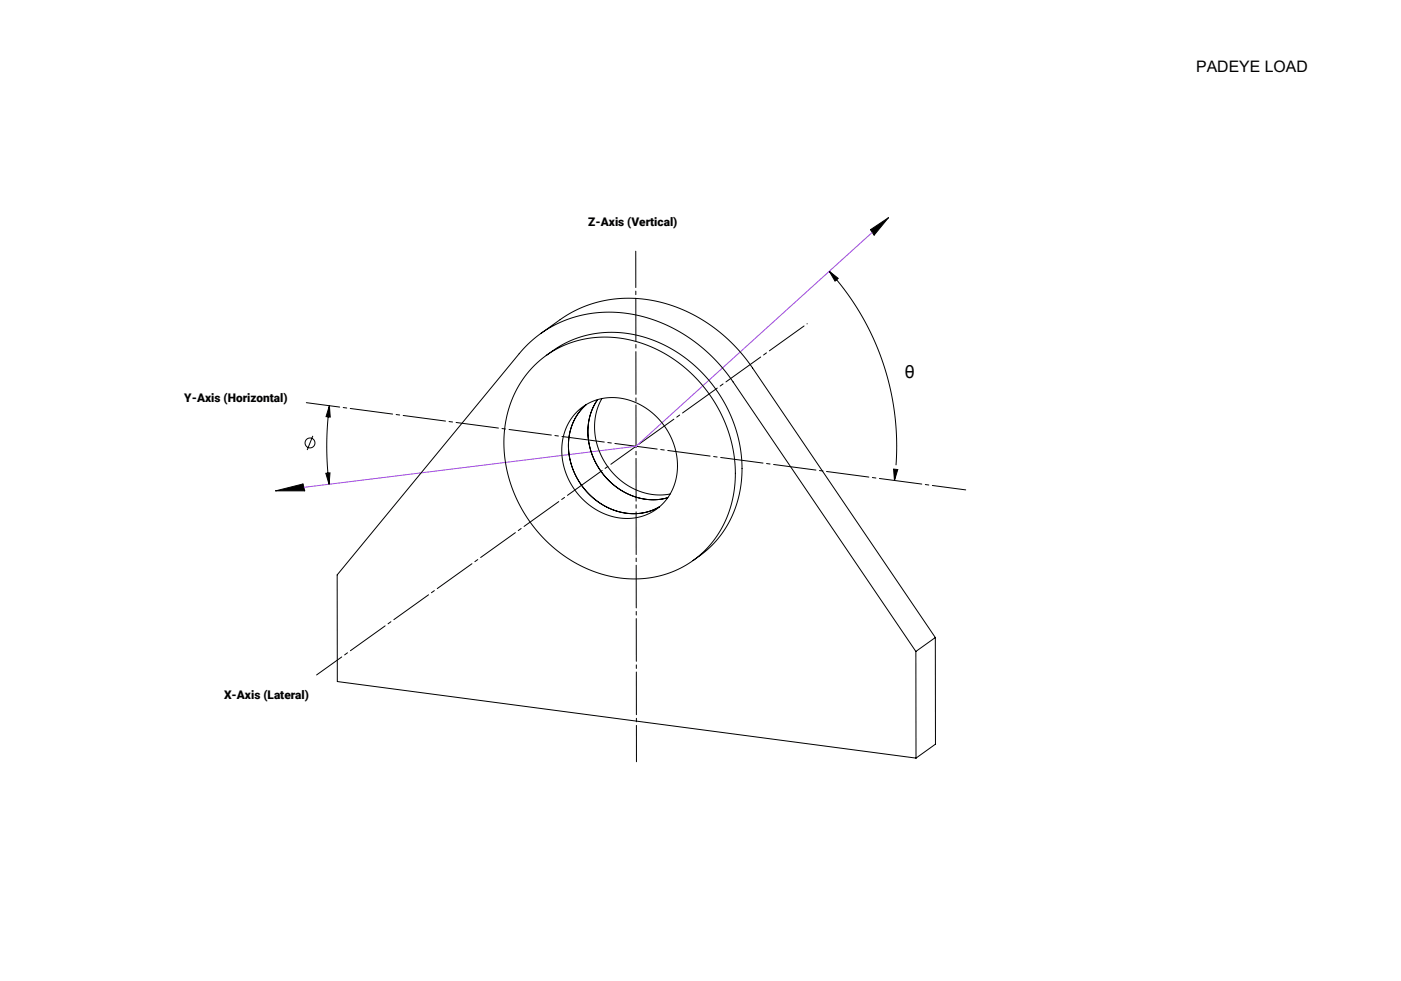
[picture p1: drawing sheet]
<svg xmlns="http://www.w3.org/2000/svg" width="500mm" height="350mm" viewBox="0 0 500 350" stroke-linecap="round" stroke-linejoin="round" font-family="sans-serif">
<path d="M227 159.2l-114 81.6" fill="none" stroke="#000" stroke-width=".36" stroke-dasharray="15.2 1.3 1.3 1.3" stroke-dashoffset="4.2"/>
<path d="M109.3 143.7l235.4 31.1" fill="none" stroke="#000" stroke-width=".36" stroke-dasharray="15.2 1.3 1.3 1.3" stroke-dashoffset="3.2"/>
<path d="M227 159.2l61.1-43.7" fill="none" stroke="#000" stroke-width=".36" stroke-dasharray="15.2 1.3 1.3 1.3" stroke-dashoffset="-1.4"/>
<path d="M226.9 89.6l.2 182.2" fill="none" stroke="#000" stroke-width=".36" stroke-dasharray="15.2 1.3 1.3 1.3" stroke-dashoffset="2.3"/>
<g fill="none" stroke="#000" stroke-width=".36">
<path d="M296 96.8l3.1 2.5-1.1 1zM296 96.8a93 93 0 0 1 23.8 69.2M310.7 82l6.3-4.3-5 6.2zM193 119l6.9-5a44.9 44.9 0 0 1 46.1-2.4 58.4 58.4 0 0 1 22.6 19.7l65.2 96.2M191 130.1a37.4 37.4 0 0 1 41.5-6.3 49.7 49.7 0 0 1 29.2 53.1 35.7 35.7 0 0 1-44.7 28.5 49.6 49.6 0 0 1-36.5-55 37.2 37.2 0 0 1 10.5-20.3zM194.9 126.8a38.5 38.5 0 0 1 11.3-6.2 42.8 42.8 0 0 1 42.8 10.8 48.2 48.2 0 0 1 14 48.2 35.8 35.8 0 0 1-13.3 18.7l-2.4 1.7M111.6 155.5l-2 5.1M117.6 144.8l.3 4-1.5-.2zM117.6 144.8a110.4 110.4 0 0 0-.6 24M205.8 147a19.4 19.4 0 0 1 25.6-.8 23.8 23.8 0 0 1 8.2 29.3 18.5 18.5 0 0 1-25.9 6.9 24.2 24.2 0 0 1-11.4-30.3l1.6-2.7zM209.3 144.3a21.1 21.1 0 0 0-3 26.9 22.6 22.6 0 0 0 25.4 11.2l3.7-1.6M213.3 142.6a22.9 22.9 0 0 0 4.2 29.1 21.6 21.6 0 0 0 20.8 5.9"/>
<path d="M214.8 142.2a23.6 23.6 0 0 0 7.7 30 21.3 21.3 0 0 0 16.7 4M98.4 175.1l9.7-2.4 .6 2.4zM116.3 168.9l1.5-.2-.4 4.1zM117.3 171.1l.1 1.7M318.9 167.4l1.5 .1-1.2 3.9zM319.6 168.3l-.4 3.1M326.9 232.4l-65.3-96.1a54.4 54.4 0 0 0-46.7-24.9 40.8 40.8 0 0 0-29.6 14.8l-65 78.9 .1 38.1 206.5 27.3M326.9 232.4v38.1M333.8 227.5l-6.9 4.9M333.8 227.5l.1 38-7 5"/>
<circle cx="110.6" cy="158" r="1.77"/>
</g>
<path d="M311.3 82.9l-84.3 76.3-118.6 14.7" fill="none" stroke="#a247e4" stroke-width=".36"/>
<path d="M310.7 82l1.3 1.9 5-6.2zM98.4 175.1h10.3l-.6-2.4z" fill-rule="evenodd" fill="#000"/>
<g fill="#000">
<path d="M117.6 144.8l.3 4-1.5-.2zM116.3 168.9l1.5-.2-.4 4.1z"/>
<path d="M318.9 167.4l1.5 .1-1.2 3.9zM296 96.8l3.1 2.5-1.1 1z"/>
</g>
<text font-size="6.3" x="323" y="135">θ</text>
<text font-size="5.6" x="426.9" y="25.7">PADEYE LOAD</text>
<g font-size="4.2">
<text x="209.9" y="80.8">Z-Axis (Vertical)</text>
<text x="65.8" y="143.3">Y-Axis (Horizontal)</text>
<text x="79.9" y="249.3">X-Axis (Lateral)</text>
</g>
</svg>
